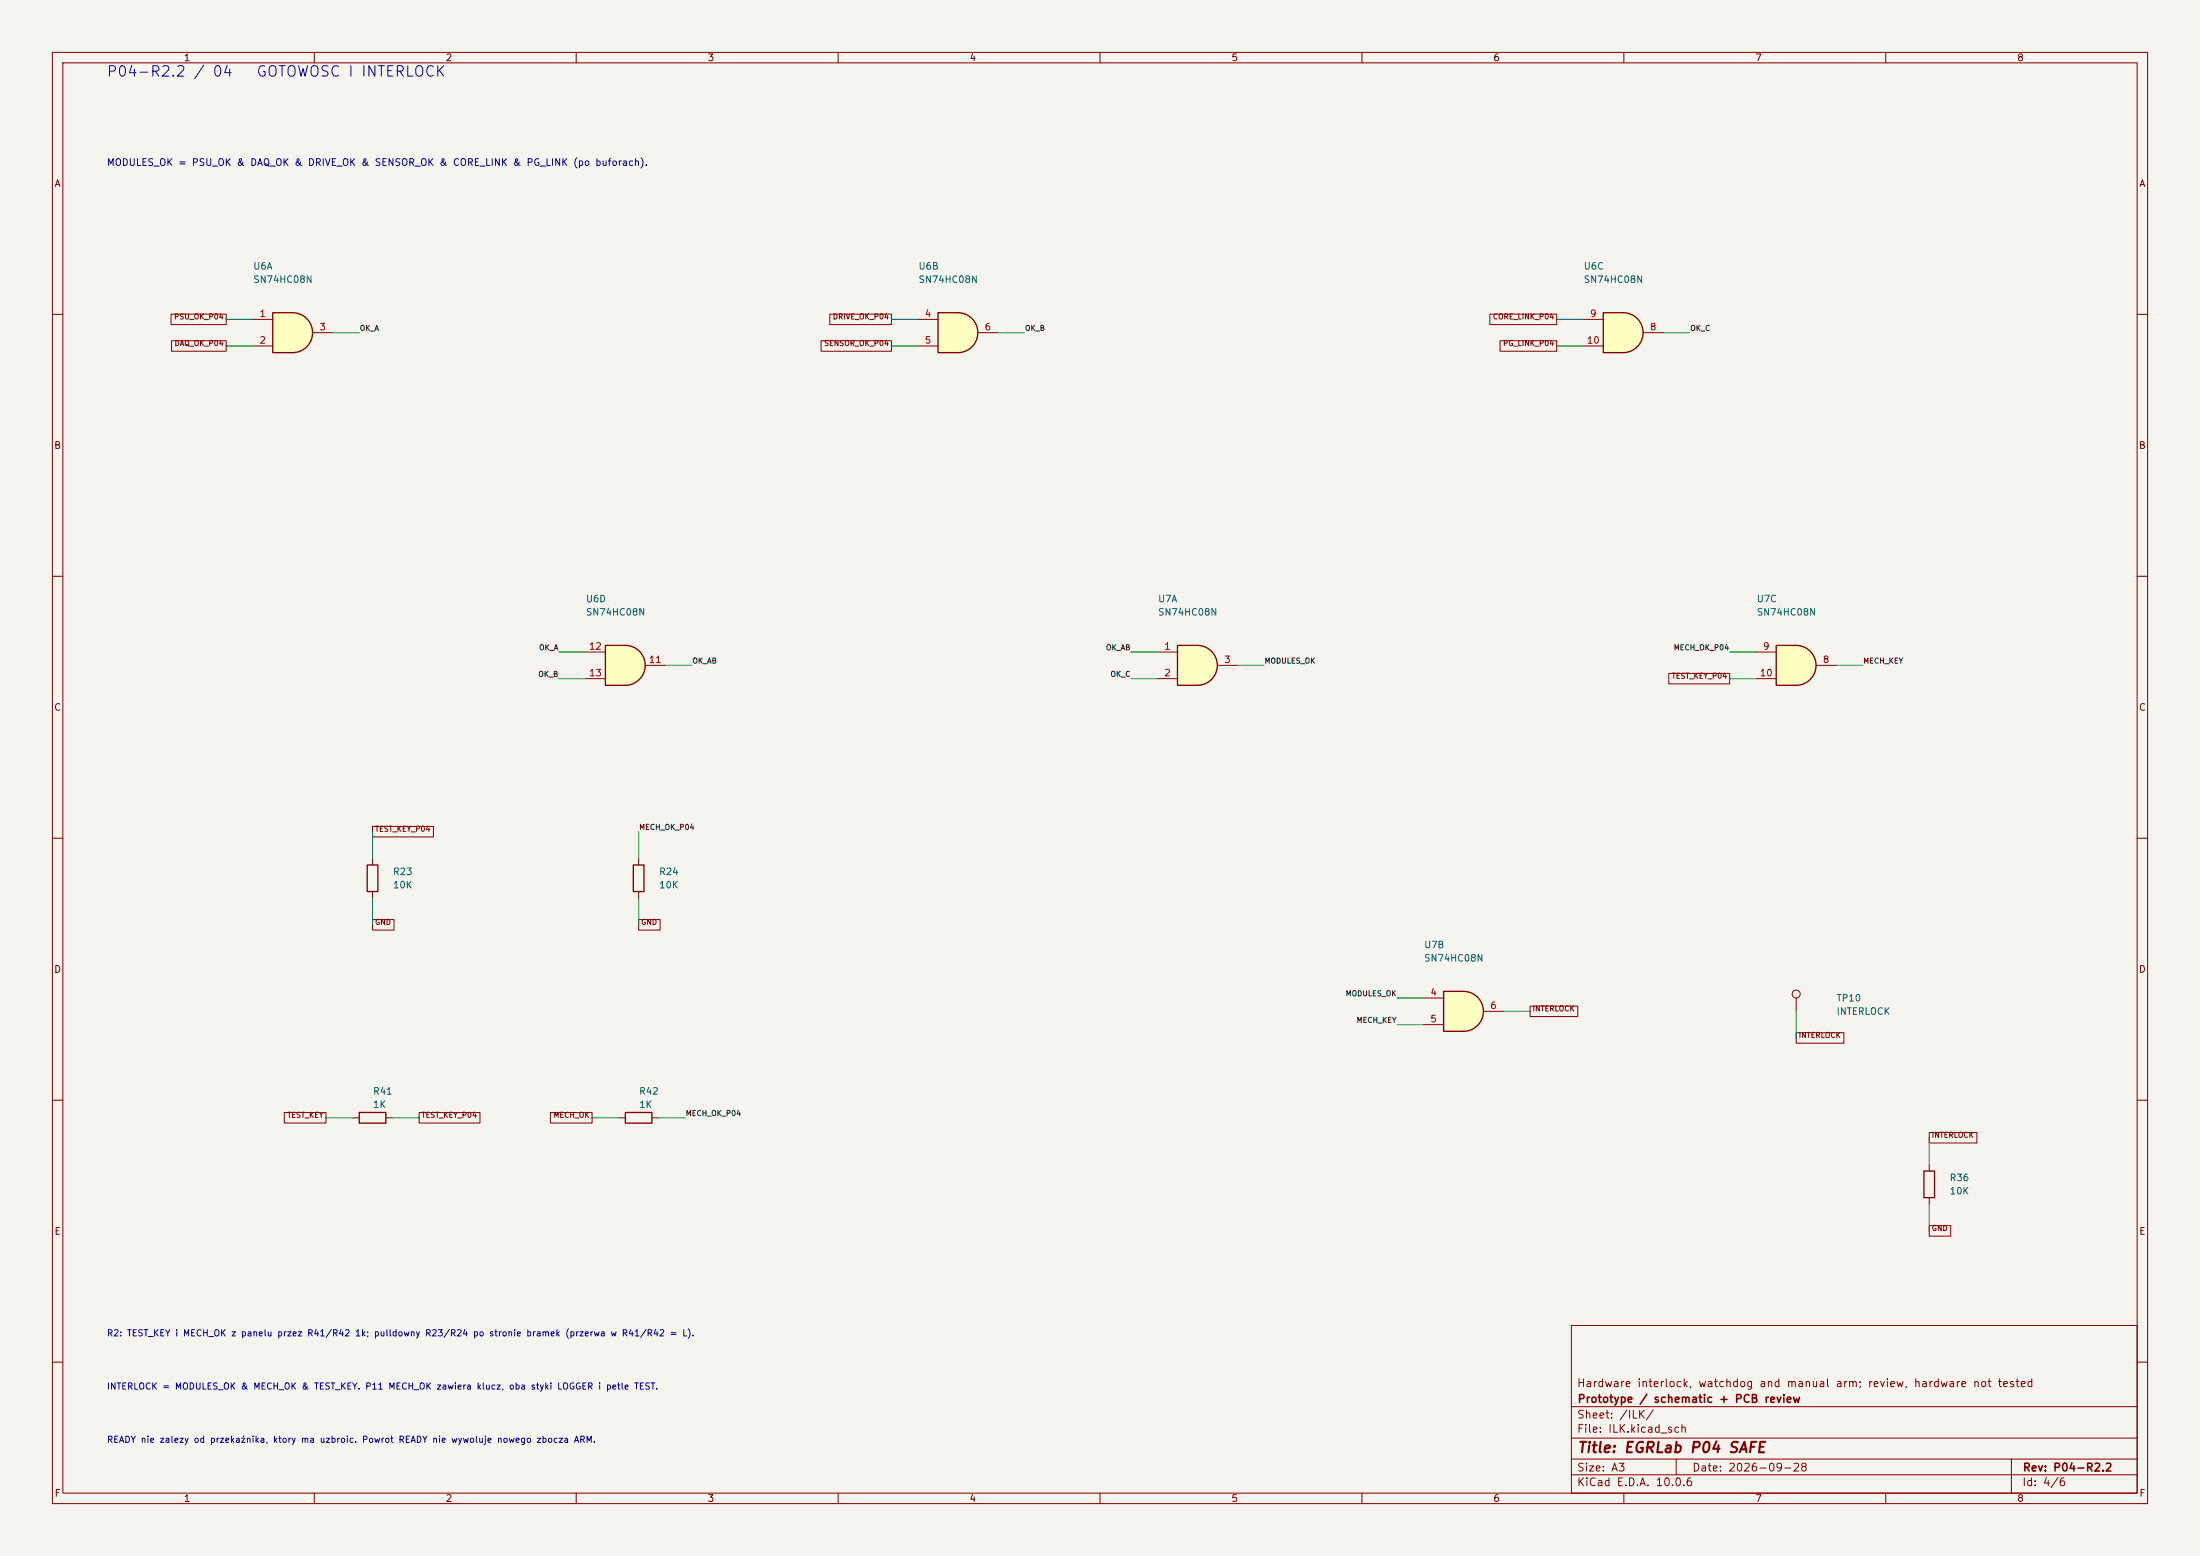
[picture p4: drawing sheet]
<svg xmlns="http://www.w3.org/2000/svg" width="420mm" height="297mm" viewBox="0 0 420 297" stroke-linecap="round" stroke-linejoin="round" font-family="sans-serif">
<path d="M0 0h420v297h-420z" fill="#f5f4ef" stroke="#f5f4ef" stroke-width=".19"/>
<g fill="none" stroke="#840000" stroke-width=".19">
<path d="M10 10h400v277h-400zM12 12h396v273h-396zM60 10v2M110 10v2M160 10v2M210 10v2M260 10v2M310 10v2M360 10v2M10 60h2M408 60h2M10 110h2"/>
<path d="M408 110h2M10 160h2M408 160h2M121.9 163.8v1.3M121.9 170.2v1.3M10 210h2M408 210h2M300 253h108v32h-108zM10 260h2M300 278.5h108M300 274.5h108M300 268.5h108"/>
<path d="M320 278.5v3M384 278.5v6.5M408 260h2M60 285v2M110 285v2M160 285v2M210 285v2M260 285v2M300 281.5h108M310 285v2M360 285v2"/>
</g>
<path d="M120.9 165.1h2v5.1h-2z" fill="none" stroke="#840000" stroke-width=".25"/>
<path d="M309.9 59.7a3.8 3.8 0 0 1 3.8 3.8 3.8 3.8 0 0 1-3.8 3.8z" fill="#ffffc2" stroke="#ffffc2" stroke-width=".19"/>
<path d="M306.1 59.7h3.8v7.6h-3.8z" fill="#ffffc2"/>
<path d="M306.1 59.7h3.8a3.8 3.8 0 0 1 3.8 3.8 3.8 3.8 0 0 1-3.8 3.8h-3.8z" fill="none" stroke="#840000" stroke-width=".25"/>
<g fill="none" stroke="#840000" stroke-width=".19">
<path d="M302.3 61h3.8M302.3 66h3.8M313.7 63.5h3.8M342.9 190.5v2.5"/>
<circle cx="342.9" cy="189.7" r=".76"/>
</g>
<path d="M182.9 59.7a3.8 3.8 0 0 1 3.8 3.8 3.8 3.8 0 0 1-3.8 3.8z" fill="#ffffc2" stroke="#ffffc2" stroke-width=".19"/>
<path d="M179.1 59.7h3.8v7.6h-3.8z" fill="#ffffc2"/>
<path d="M179.1 59.7h3.8a3.8 3.8 0 0 1 3.8 3.8 3.8 3.8 0 0 1-3.8 3.8h-3.8z" fill="none" stroke="#840000" stroke-width=".25"/>
<path d="M175.3 61h3.8M175.3 66h3.8M186.7 63.5h3.8" fill="none" stroke="#840000" stroke-width=".19"/>
<path d="M119.4 123.2a3.8 3.8 0 0 1 3.8 3.8 3.8 3.8 0 0 1-3.8 3.8z" fill="#ffffc2" stroke="#ffffc2" stroke-width=".19"/>
<path d="M115.6 123.2h3.8v7.6h-3.8z" fill="#ffffc2"/>
<path d="M115.6 123.2h3.8a3.8 3.8 0 0 1 3.8 3.8 3.8 3.8 0 0 1-3.8 3.8h-3.8zM68.6 212.3h5.1v2.1h-5.1zM119.4 212.3h5.1v2.1h-5.1z" fill="none" stroke="#840000" stroke-width=".25"/>
<path d="M111.8 124.5h3.8M111.8 129.5h3.8M123.2 127h3.8M67.3 213.4h1.3M73.7 213.4h1.2M118.1 213.4h1.3M124.5 213.4h1.2" fill="none" stroke="#840000" stroke-width=".19"/>
<path d="M228.6 123.2a3.8 3.8 0 0 1 3.8 3.8 3.8 3.8 0 0 1-3.8 3.8z" fill="#ffffc2" stroke="#ffffc2" stroke-width=".19"/>
<path d="M224.8 123.2h3.8v7.6h-3.8z" fill="#ffffc2"/>
<path d="M224.8 123.2h3.8a3.8 3.8 0 0 1 3.8 3.8 3.8 3.8 0 0 1-3.8 3.8h-3.8z" fill="none" stroke="#840000" stroke-width=".25"/>
<path d="M221 124.5h3.8M221 129.5h3.8M232.4 127h3.8" fill="none" stroke="#840000" stroke-width=".19"/>
<path d="M342.9 123.2a3.8 3.8 0 0 1 3.8 3.8 3.8 3.8 0 0 1-3.8 3.8z" fill="#ffffc2" stroke="#ffffc2" stroke-width=".19"/>
<path d="M339.1 123.2h3.8v7.6h-3.8z" fill="#ffffc2"/>
<path d="M339.1 123.2h3.8a3.8 3.8 0 0 1 3.8 3.8 3.8 3.8 0 0 1-3.8 3.8h-3.8z" fill="none" stroke="#840000" stroke-width=".25"/>
<path d="M335.3 124.5h3.8M335.3 129.5h3.8M346.7 127h3.8" fill="none" stroke="#840000" stroke-width=".19"/>
<path d="M55.9 59.7a3.8 3.8 0 0 1 3.8 3.8 3.8 3.8 0 0 1-3.8 3.8z" fill="#ffffc2" stroke="#ffffc2" stroke-width=".19"/>
<path d="M52.1 59.7h3.8v7.6h-3.8z" fill="#ffffc2"/>
<path d="M52.1 59.7h3.8a3.8 3.8 0 0 1 3.8 3.8 3.8 3.8 0 0 1-3.8 3.8h-3.8zM70.1 165.1h2v5.1h-2zM367.3 223.5h2v5.1h-2z" fill="none" stroke="#840000" stroke-width=".25"/>
<path d="M48.3 61h3.8M48.3 66h3.8M59.7 63.5h3.8M71.1 163.8v1.3M71.1 170.2v1.3M368.3 222.2v1.3M368.3 228.6v1.3" fill="none" stroke="#840000" stroke-width=".19"/>
<path d="M279.4 189.2a3.8 3.8 0 0 1 3.8 3.8 3.8 3.8 0 0 1-3.8 3.9z" fill="#ffffc2" stroke="#ffffc2" stroke-width=".19"/>
<path d="M275.6 189.2h3.8v7.7h-3.8z" fill="#ffffc2"/>
<path d="M275.6 189.2h3.8a3.8 3.8 0 0 1 3.8 3.8 3.8 3.8 0 0 1-3.8 3.9h-3.8z" fill="none" stroke="#840000" stroke-width=".25"/>
<g fill="none" stroke="#840000" stroke-width=".19">
<path d="M32.7 60h10.5v2h-10.5zM158.4 60h11.8v2h-11.8zM284.4 60h12.8v2h-12.8zM32.7 65h10.5v2h-10.5zM156.7 65h13.5v2h-13.5zM286.4 65h10.8v2h-10.8zM318.6 128.5h11.6v2h-11.6zM71.1 157.7h11.6v2.1h-11.6zM71.1 175.5h4.1v2h-4.1zM121.9 175.5h4.1v2h-4.1zM271.8 190.5h3.8M271.8 195.6h3.8"/>
<path d="M283.2 193h3.8M292.1 192h9.1v2h-9.1zM342.9 197.1h9.1v2h-9.1zM54.3 212.4h7.9v2h-7.9zM80 212.4h11.6v2h-11.6zM105.1 212.4h7.9v2h-7.9zM368.3 216.2h9.1v2h-9.1zM368.3 233.9h4.1v2.1h-4.1z"/>
</g>
<g fill="none" stroke="#009600" stroke-width=".19">
<path d="M43.2 61h5.1M43.2 66h5.1M63.5 63.5h5.1M170.2 61h5.1M170.2 66h5.1M190.5 63.5h5.1M297.2 61h5.1M297.2 66h5.1M317.5 63.5h5.1M106.7 129.5h5.1M106.7 124.5h5.1M127 127h5.1"/>
<path d="M215.9 129.5h5.1M215.9 124.5h5.1M236.2 127h5.1M330.2 129.5h5.1M330.2 124.5h5.1M350.5 127h5.1M71.1 158.8v5M121.9 158.8v5M71.1 171.5v5M121.9 171.5v5M266.7 195.6h5.1M266.7 190.5h5.1"/>
<path d="M287 193h5.1M342.9 193v5.1M62.2 213.4h5.1M74.9 213.4h5.1M113 213.4h5.1M125.7 213.4h5.1M368.3 217.2v5M368.3 229.9v5"/>
</g>
<g font-size="2" fill="#0000c2">
<text x="20.2" y="15.1">P04-R2.2 / 04</text>
<text x="48.8" y="15.1">GOTOWOSC I INTERLOCK</text>
</g>
<text font-size="2" fill="#840000" x="301" y="277.8">Title: EGRLab P04 SAFE</text>
<g font-size="1.5" fill="#840000">
<text x="300.9" y="265.1">Hardware interlock, watchdog and manual arm; review, hardware not tested</text>
<text x="301" y="268.1">Prototype / schematic + PCB review</text>
<text x="300.9" y="273.8">File: ILK.kicad_sch</text>
<text x="300.9" y="271.1">Sheet: /ILK/</text>
<text x="300.9" y="281.2">Size: A3</text>
<text x="322.9" y="281.2">Date: 2026-09-28</text>
<text x="386" y="281.2">Rev: P04-R2.2</text>
<text x="300.9" y="284">KiCad E.D.A. 10.0.6</text>
<text x="385.9" y="284">Id: 4/6</text>
</g>
<g font-size="1.3" fill="#840000">
<text x="35" y="12">1</text>
<text x="85" y="12">2</text>
<text x="135" y="12">3</text>
<text x="185" y="12">4</text>
<text x="235" y="12">5</text>
<text x="285" y="12">6</text>
<text x="335" y="12">7</text>
<text x="385" y="12">8</text>
<text x="10.3" y="36">A</text>
<text x="408.3" y="36">A</text>
<text x="10.2" y="86">B</text>
<text x="408.2" y="86">B</text>
<text x="10.2" y="136">C</text>
<text x="408.2" y="136">C</text>
<text x="10.2" y="186">D</text>
<text x="408.2" y="186">D</text>
<text x="10.3" y="236">E</text>
<text x="408.3" y="236">E</text>
<text x="10.3" y="286">F</text>
<text x="35" y="287">1</text>
<text x="85" y="287">2</text>
<text x="135" y="287">3</text>
<text x="185" y="287">4</text>
<text x="235" y="287">5</text>
<text x="285" y="287">6</text>
<text x="335" y="287">7</text>
<text x="385" y="287">8</text>
<text x="408.3" y="286">F</text>
</g>
<text font-size="1.3" fill="#0000c2" x="20.3" y="32">MODULES_OK = PSU_OK &amp; DAQ_OK &amp; DRIVE_OK &amp; SENSOR_OK &amp; CORE_LINK &amp; PG_LINK (po buforach).</text>
<g font-size="1.3" fill="#006464">
<text x="48.2" y="51.8">U6A</text>
<text x="175.2" y="51.8">U6B</text>
<text x="302.2" y="51.8">U6C</text>
<text x="48.2" y="54.3">SN74HC08N</text>
<text x="175.2" y="54.3">SN74HC08N</text>
<text x="302.2" y="54.3">SN74HC08N</text>
<text x="111.7" y="115.3">U6D</text>
<text x="111.7" y="117.8">SN74HC08N</text>
<text x="221" y="115.3">U7A</text>
<text x="221" y="117.8">SN74HC08N</text>
<text x="335.3" y="115.3">U7C</text>
<text x="335.3" y="117.8">SN74HC08N</text>
<text x="74.9" y="167.3">R23</text>
<text x="125.7" y="167.3">R24</text>
<text x="74.9" y="169.9">10K</text>
<text x="125.7" y="169.9">10K</text>
<text x="271.8" y="181.3">U7B</text>
<text x="271.8" y="183.8">SN74HC08N</text>
<text x="350.5" y="191.5">TP10</text>
<text x="350.5" y="194">INTERLOCK</text>
<text x="71.1" y="209.2">R41</text>
<text x="121.9" y="209.2">R42</text>
<text x="71.1" y="211.8">1K</text>
<text x="121.9" y="211.8">1K</text>
<text x="372.1" y="225.8">R36</text>
<text x="372.1" y="228.3">10K</text>
</g>
<g font-size="1.3" fill="#a90000">
<text x="49.4" y="60.8">1</text>
<text x="49.4" y="65.9">2</text>
<text x="60.9" y="63.4">3</text>
<text x="176.4" y="60.8">4</text>
<text x="176.4" y="65.9">5</text>
<text x="187.9" y="63.4">6</text>
<text x="302.8" y="65.9">10</text>
<text x="303.4" y="60.8">9</text>
<text x="314.9" y="63.4">8</text>
<text x="112.3" y="124.3">12</text>
<text x="222.2" y="124.3">1</text>
<text x="336.5" y="124.3">9</text>
<text x="112.3" y="129.4">13</text>
<text x="123.8" y="126.9">11</text>
<text x="222.2" y="129.4">2</text>
<text x="233.6" y="126.9">3</text>
<text x="335.8" y="129.4">10</text>
<text x="347.9" y="126.9">8</text>
<text x="273" y="190.4">4</text>
<text x="273" y="195.4">5</text>
<text x="284.4" y="192.9">6</text>
</g>
<g font-size="1.2" fill="#0000c2">
<text x="20.3" y="255.4">R2: TEST_KEY i MECH_OK z panelu przez R41/R42 1k; pulldowny R23/R24 po stronie bramek (przerwa w R41/R42 = L).</text>
<text x="20.3" y="265.5">INTERLOCK = MODULES_OK &amp; MECH_OK &amp; TEST_KEY. P11 MECH_OK zawiera klucz, oba styki LOGGER i petle TEST.</text>
<text x="20.3" y="275.7">READY nie zalezy od przekaźnika, ktory ma uzbroic. Powrot READY nie wywoluje nowego zbocza ARM.</text>
</g>
<g font-size="1" fill="#840000">
<text x="33.1" y="61.2">PSU_OK_P04</text>
<text x="158.9" y="61.2">DRIVE_OK_P04</text>
<text x="284.9" y="61.2">CORE_LINK_P04</text>
<text x="33.2" y="66.3">DAQ_OK_P04</text>
<text x="157.2" y="66.3">SENSOR_OK_P04</text>
<text x="286.8" y="66.3">PG_LINK_P04</text>
<text x="319.1" y="129.8">TEST_KEY_P04</text>
<text x="71.5" y="159">TEST_KEY_P04</text>
<text x="71.5" y="176.8">GND</text>
<text x="122.3" y="176.8">GND</text>
<text x="292.5" y="193.3">INTERLOCK</text>
<text x="343.3" y="198.4">INTERLOCK</text>
<text x="54.7" y="213.6">TEST_KEY</text>
<text x="80.4" y="213.6">TEST_KEY_P04</text>
<text x="105.5" y="213.6">MECH_OK</text>
<text x="368.7" y="217.4">INTERLOCK</text>
<text x="368.7" y="235.2">GND</text>
</g>
<g font-size="1" fill="#0f0f0f">
<text x="68.6" y="63.4">OK_A</text>
<text x="195.6" y="63.4">OK_B</text>
<text x="322.6" y="63.4">OK_C</text>
<text x="102.8" y="124.4">OK_A</text>
<text x="211" y="124.4">OK_AB</text>
<text x="319.4" y="124.4">MECH_OK_P04</text>
<text x="102.7" y="129.4">OK_B</text>
<text x="132.1" y="126.9">OK_AB</text>
<text x="211.9" y="129.4">OK_C</text>
<text x="241.3" y="126.9">MODULES_OK</text>
<text x="355.6" y="126.9">MECH_KEY</text>
<text x="121.9" y="158.6">MECH_OK_P04</text>
<text x="256.8" y="190.4">MODULES_OK</text>
<text x="258.9" y="195.5">MECH_KEY</text>
<text x="130.8" y="213.3">MECH_OK_P04</text>
</g>
</svg>
